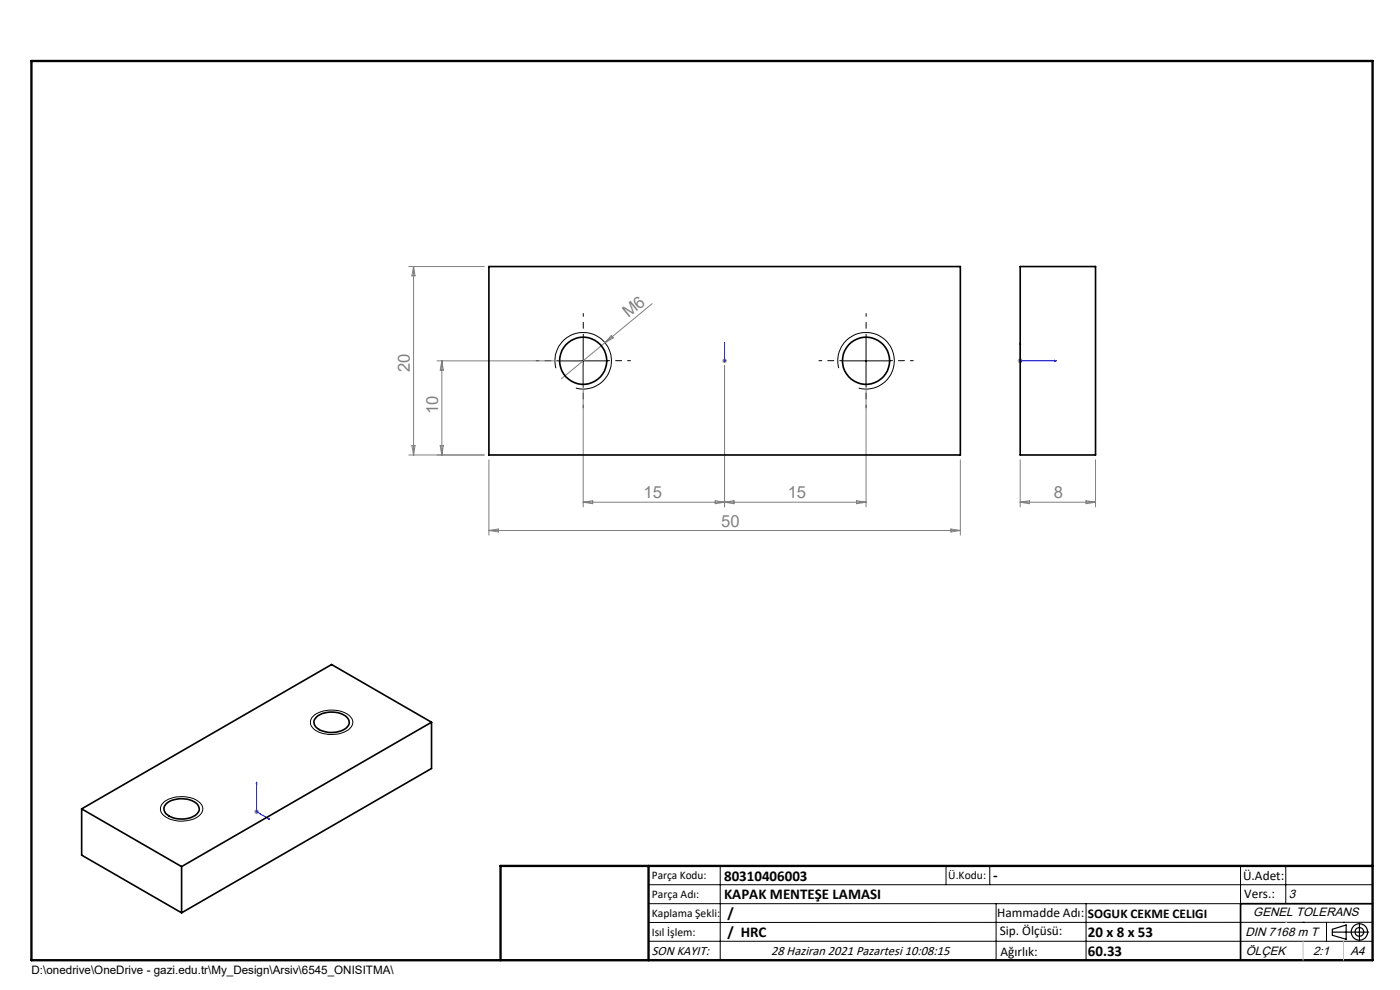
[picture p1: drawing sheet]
<svg xmlns="http://www.w3.org/2000/svg" width="297mm" height="210mm" viewBox="0 0 297 210" stroke-linecap="round" stroke-linejoin="round" font-family="sans-serif">
<g fill="none" stroke="#000" stroke-width=".21">
<path d="M117.9 78.1a6 6 0 0 1 5.3-7.5 6 6 0 0 1 6.5 6.5 6 6 0 0 1-7.5 5.2M118.7 76.5h10M123.7 71.5v10M177.9 78.1a6 6 0 0 1 5.3-7.5 6 6 0 0 1 6.5 6.5 6 6 0 0 1-7.5 5.2M178.7 76.5h10M183.7 71.5v10M66.4 151.9a6.4 6.4 0 0 1 8 .2 1.82 1.82 0 0 1-.9 2.9 6.4 6.4 0 0 1-7.2-.7 1.71 1.71 0 0 1 .1-2.4zM34.6 170.3a6.3 6.3 0 0 1 8 .2 1.85 1.85 0 0 1-.9 2.9 6.4 6.4 0 0 1-7.2-.7 1.71 1.71 0 0 1 .1-2.4zM137.6 187.7h153.6M137.6 191.7h153.6M137.6 199.7h153.6M152.8 183.7v20"/>
<path d="M200.7 183.7v4M210 183.7v4M211.3 191.7v12M230.4 191.7v12M263.2 183.7v20M272.8 183.7v8M276.4 195.6h.1M281.4 195.6v4.1M285 195.6h.1M291.2 195.6l-153.6 .1"/>
</g>
<g fill="none" stroke="#000" stroke-width=".25">
<path d="M282.6 197.7h7.8M282.6 197.1l3-.9v3l-3-.8zM288.4 195.8v3.8M106.2 203.7h185"/>
<circle cx="288.4" cy="197.7" r="1.74"/>
<circle cx="288.4" cy="197.7" r=".93"/>
</g>
<path d="M153.7 72.7v.4v-.4M153.7 76.4v.2zM153.7 76.5h.1M153.7 72.7v3.8M216.4 72.7l.1 .4h-.2zM216.4 72.7v3.8h7.7M223.7 76.4l.4 .1-.4 .1zM54.4 165.9l.1 .4-.1-.1zM54.4 165.9v6.3l2.8 1.6M56.9 173.5l.2 .3-.2-.1z" fill="none" stroke="#00f" stroke-width=".21"/>
<g fill="none" stroke="#808080" stroke-width=".21">
<path d="M86.7 56.5h16M87.7 56.5v40M87.7 56.5l.4 2h-.7zM92.7 76.5h30M93.7 76.5v20M93.7 76.5l.4 2h-.7zM123.7 77.5v30M128.3 72.7l-9.2 7.7M129.7 71.2l.4 .5-1.8 1zM138.4 64.4l-10.1 8.3M153.2 76.5h1M153.4 76.2l.7 .7"/>
<path d="M153.7 77.5v30M153.7 76v1M154.1 76.2l-.7 .7M183.7 77.5v30M215.9 76.5h1M216.1 76.2l.7 .7M216.4 76v1M216.8 76.2l-.7 .7M86.7 96.5h16M87.4 94.5h.7l-.4 2zM93.4 94.5h.7l-.4 2zM103.7 97.5v16"/>
<path d="M203.7 97.5v16M216.4 97.5v10M232.4 97.5v10M103.7 112.5h100M103.7 112.5l2-.3v.6zM123.7 106.5h60M123.7 106.5l2-.3v.6zM151.7 106.2v.6l4-.6v.6zM181.7 106.2l2 .3-2 .3zM201.7 112.2l2 .3-2 .3zM216.4 106.5h16M216.4 106.5l2-.3v.6z"/>
<path d="M230.4 106.2l2 .3-2 .3zM53.9 172.2h1M54.1 171.8l.7 .7M54.4 171.7v1M54.8 171.8l-.7 .7"/>
</g>
<path d="M118.7 76.5h-5M123.7 71.5v-5M128.7 76.5h5M178.7 76.5h-5M183.7 71.5v-5M188.7 76.5h5M123.7 81.5v5M183.7 81.5v5" fill="none" stroke="#000" stroke-width=".21" stroke-dasharray="15.2 1.3 1.3 1.3" stroke-dashoffset="14.6"/>
<path d="M291.2 191.7h-28v12" fill="none" stroke="#000" stroke-width=".35"/>
<path d="M6.7 12.9h284.5v190.8h-284.5zM137.6 183.7v20M291.2 183.7h-185v20" fill="none" stroke="#000" stroke-width=".5"/>
<path d="M276.4 199.7v4M285 199.7v4" fill="none" stroke="#c0c0c0" stroke-width=".21"/>
<path d="M272.8 195.6h.1" fill="none" stroke="#c0c0c0" stroke-width=".25"/>
<g fill="#00f">
<path d="M153.7 72.7v.4zM153.7 76.4v.2z"/>
<path d="M56.9 173.5l.2 .3-.2-.1zM54.4 165.9l.1 .4-.1-.1z"/>
<path d="M216.4 72.7l-.1 .4h.2zM223.7 76.4v.2l.4-.1z"/>
</g>
<g fill="none" stroke="#000" stroke-width=".35">
<path d="M103.7 56.5h100v40h-100zM216.4 56.5h16v40h-16zM67.2 152.1a5.4 5.4 0 0 1 6.5 .1 1.47 1.47 0 0 1-.5 2.4 5.2 5.2 0 0 1-6.4-.7 1.35 1.35 0 0 1 .4-1.8zM91.5 153.2l-53 30.6M91.5 153.2l-21.2-12.2-53 30.6M91.5 153.2v9.8l-53 30.6M17.3 171.6l21.2 12.2M17.3 171.6v9.8l21.2 12.2M35.3 170.4a5.5 5.5 0 0 1 6.5 .2 1.58 1.58 0 0 1-.8 2.6 5.2 5.2 0 0 1-6-.9l-.1-.3a1.32 1.32 0 0 1 .4-1.6zM38.5 183.8v9.8"/>
<circle cx="123.7" cy="76.5" r="5"/>
<circle cx="183.7" cy="76.5" r="5"/>
</g>
<g font-size="3.5" fill="#808080">
<text x="133.4" y="67.6" transform="rotate(-40 133.4 67.6)">M6</text>
<text x="86.9" y="79" transform="rotate(-90 86.9 79)">20</text>
<text x="92.9" y="87.8" transform="rotate(-90 92.9 87.8)">10</text>
<text x="136.5" y="105.7">15</text>
<text x="167.1" y="105.7">15</text>
<text x="223.5" y="105.7">8</text>
<text x="153" y="111.7">50</text>
</g>
<g font-size="3.2">
<text x="153.6" y="186.8">80310406003</text>
<text x="153.6" y="190.8">KAPAK MENTEŞE LAMASI</text>
<text x="210.7" y="186.6">-</text>
<text x="154.3" y="194.8">/</text>
<text x="154.3" y="198.8">/ HRC</text>
<text x="230.8" y="198.7">20 x 8 x 53</text>
<text x="230.8" y="202.8">60.33</text>
</g>
<g font-size="2.8">
<text x="263.7" y="186.7">Ü.Adet:</text>
<text x="263.9" y="190.5">Vers.:</text>
<text x="211.5" y="194.5">Hammadde Adı:</text>
<text x="230.8" y="194.7">SOGUK CEKME CELIGI</text>
<text x="138.3" y="202.6">SON KAYIT:</text>
<text x="163.6" y="202.6">28 Haziran 2021 Pazartesi 10:08:15</text>
<text x="212.1" y="198.4">Sip. Ölçüsü:</text>
<text x="212.2" y="202.7">Ağırlık:</text>
</g>
<g font-size="2.6">
<text x="273.4" y="190.4">3</text>
<text x="265.9" y="194.4">GENEL TOLERANS</text>
<text x="264.2" y="198.5">DIN 7168 m T</text>
<text x="264.3" y="202.6">ÖLÇEK</text>
<text x="278.5" y="202.6">2:1</text>
<text x="286.5" y="202.6">A4</text>
</g>
<g font-size="2.5">
<text x="138.3" y="186.4">Parça Kodu:</text>
<text x="138.3" y="190.5">Parça Adı:</text>
<text x="201.2" y="186.5">Ü.Kodu:</text>
<text x="138.3" y="194.5">Kaplama Şekli:</text>
<text x="138.3" y="198.6">Isıl İşlem:</text>
<text x="6.7" y="206.7">D:\onedrive\OneDrive - gazi.edu.tr\My_Design\Arsiv\6545_ONISITMA\</text>
</g>
</svg>
